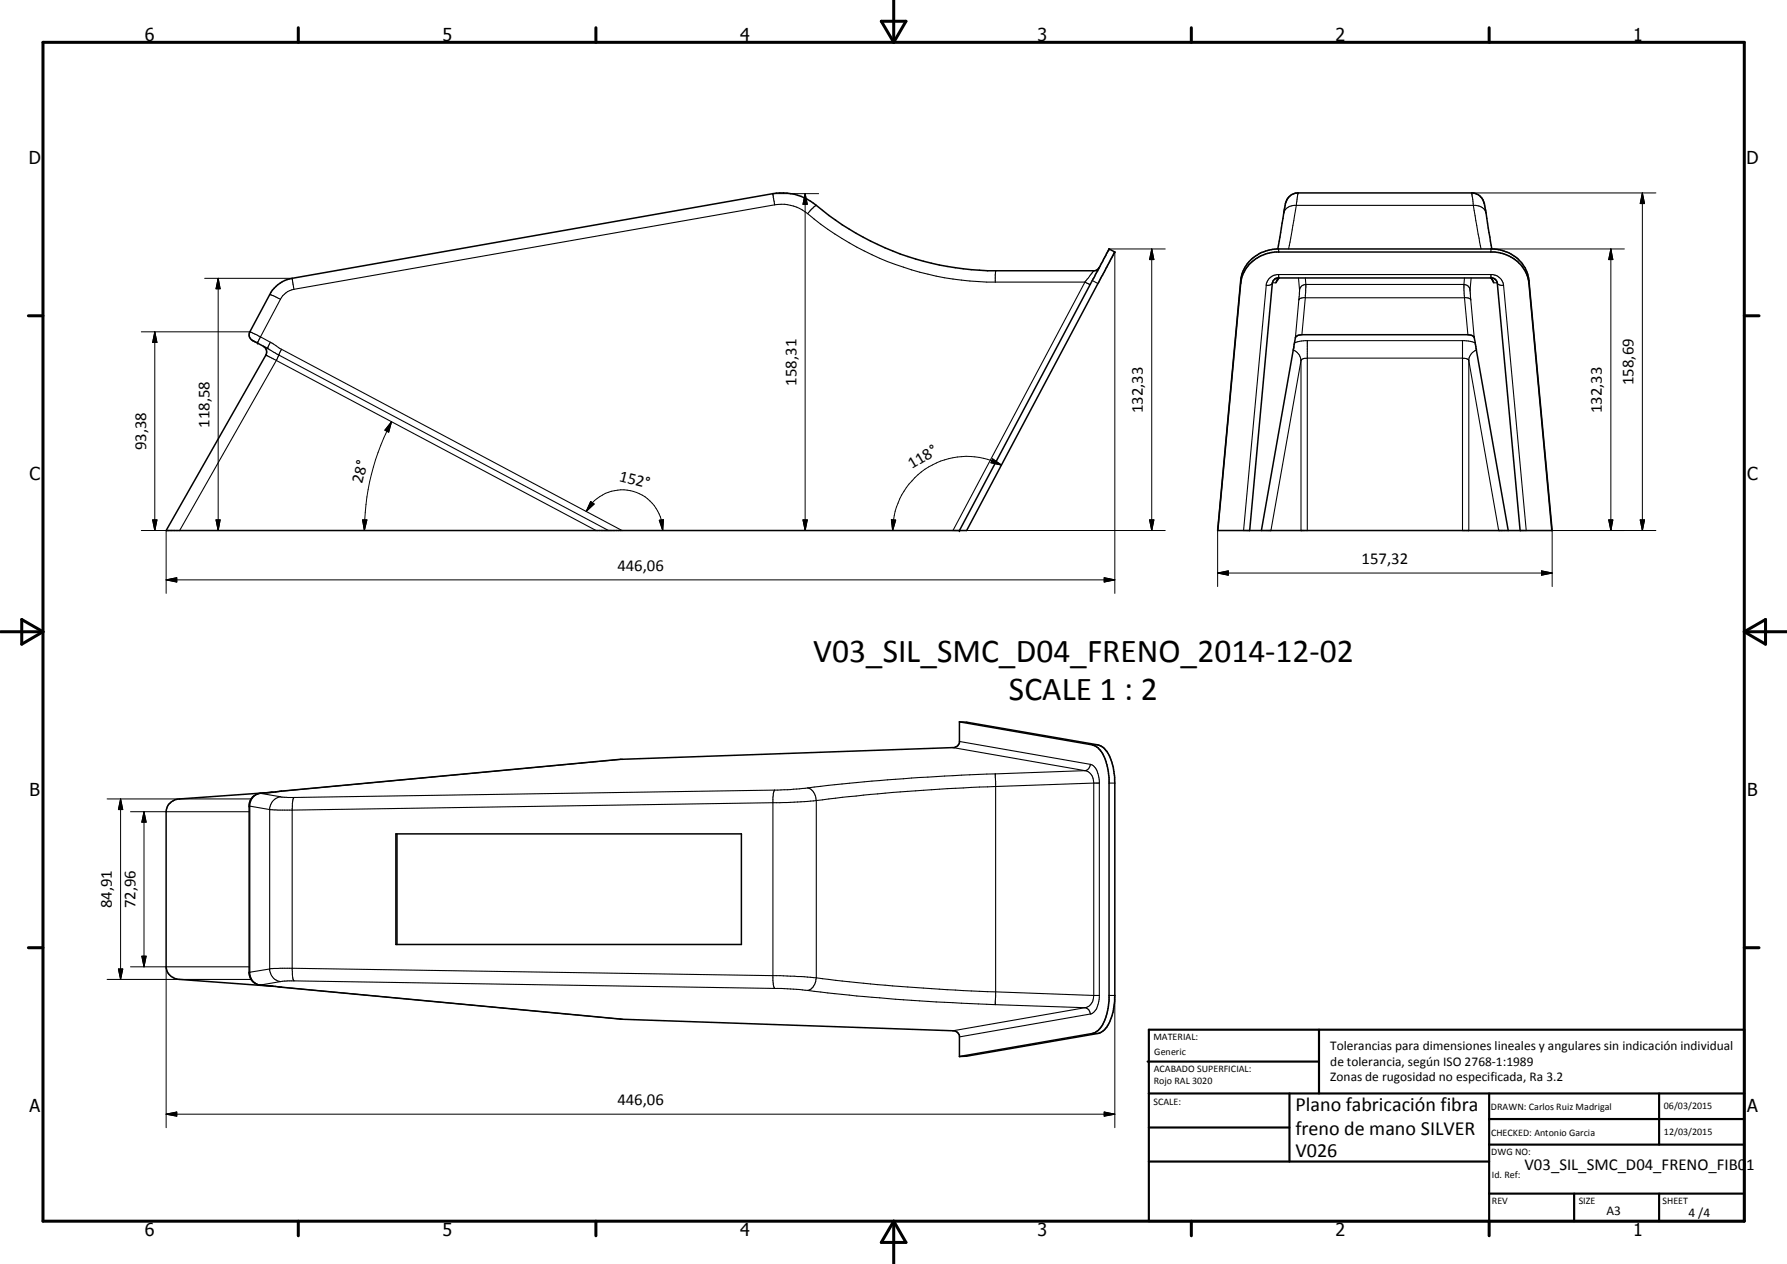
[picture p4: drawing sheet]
<svg xmlns="http://www.w3.org/2000/svg" width="420mm" height="297mm" viewBox="0 0 420 297" stroke-linecap="round" stroke-linejoin="round" font-family="sans-serif">
<g fill="none" stroke="#000" stroke-width=".35">
<path d="M262.1 59.2h.1M262.1 59.2l-34.8 65.5h-188.2l23.4-41.3a1.55 1.55 0 0 0-.6-2M262.1 59.2l-1.3-.7-35.2 66.2M300.4 58.5l1.7-9.8a3.3 3.3 0 0 1 2.9-3.4h41.2a3.5 3.5 0 0 1 3 3.8l1.6 9.4M258.5 62.8l-.6 .6-.5 .2h-25.2a65.8 65.8 0 0 1-40.9-15.8 12.2 12.2 0 0 0-9.6-2.3l-113 19.9a7.3 7.3 0 0 0-5.3 3.9l-4.7 8.7a1.49 1.49 0 0 0 .6 2M293.7 61.5a9.1 9.1 0 0 1 6.5-3h50.8a8.5 8.5 0 0 1 8.5 7.4l5.4 58.8h-78.6l5.4-58.8 .6-2.3zM300.8 65.3l-.4 .4M350.4 65.3l.4 .4M59.3 80h.1M59.4 80l3.5 1.9M286.3 124.7l5.4-58.1a8.6 8.6 0 0 1 8.1-7.4h51.7a8.5 8.5 0 0 1 8 7.4l5.4 58.1M293.8 124.7l5.4-58.4a1.26 1.26 0 0 1 1.2-1h50.4a1.45 1.45 0 0 1 1.2 1.2l5.4 58.2"/>
<path d="M296.6 124.7l7.6-43.3 .5-2.3 .6-.3 .8-.1h39a1.49 1.49 0 0 1 1.5 .6l8 45.4M225.6 169.6l1.7 .1 30.8 5.3a4.6 4.6 0 0 1 2.9 2.9l.8 2.6 .3 3.5v49.9l-.3 3.5-.8 2.6a4.3 4.3 0 0 1-2.9 2.9l-30.8 5.3-1.7 .1M225.6 169.6l31.2 5.4 1.3 .7a9.7 9.7 0 0 1 2.6 6.5l.1 53a14.1 14.1 0 0 1-1.6 5.6l-.9 1.3-1.5 .8-31.2 5.4M225.6 169.6v4.9l-.3 .5a1.46 1.46 0 0 1-1.2 .7l-78.2 2.7-84.8 8a2.9 2.9 0 0 0-2.5 2.7v39.7a2.85 2.85 0 0 0 2.5 2.7l85.2 8 77.8 2.7a1.53 1.53 0 0 1 1.5 1.2v4.9M64.2 186.2l-22 1.5a3.3 3.3 0 0 0-3.1 3.1v36.4a3.2 3.2 0 0 0 3.1 3l22 1.6M93.1 196h81.2v26h-81.2zM93.3 196v26"/>
</g>
<g fill="#000">
<circle cx="260.8" cy="58.5" r=".18"/>
<circle cx="262.1" cy="59.2" r=".18"/>
<circle cx="300.4" cy="65.7" r=".18"/>
<circle cx="225.6" cy="124.7" r=".18"/>
</g>
<g fill="none" stroke="#000" stroke-width=".25">
<path d="M181.7 45.5l.4 2.6M182.1 48.1a9.9 9.9 0 0 1 7.8 2.1M182.1 48.1l-113 19.9M189.9 50.2a68.2 68.2 0 0 0 42.1 16.1h23.1M191.9 48.3l-.6 .3-1.4 1.6M300.6 58.5v.7M301.8 50.1a2.47 2.47 0 0 1 2.6-1.8h42.4a2.53 2.53 0 0 1 2.6 1.8M305.3 45.3l-2.3 13.2M346 45.3h.1M346 45.3l2.2 13.2M350.6 58.5v.7M58.7 78h.1"/>
<path d="M58.7 78l2.5 1.2M61.2 79.2l2.4 1.2M61.2 79.2l-.6 1.4M63.4 69.2l2.5 1.1M63.4 69.2v.1M65.9 70.3l-4.7 8.9M68.7 65.4h.1M68.7 65.4l.4 2.6M69.1 68l-.5 .1a4.5 4.5 0 0 0-2.7 2.2M234.1 63.6l-.1 2.7M255.1 66.3l1.3 .5M255.1 66.3l-31 58.4"/>
<path d="M256.8 65.9l1.3 .7M257.2 63.6l-2.1 2.7M291.7 65.9v.7M297.7 67.1l-5.3 57.6M297.7 67.1v-.3a2.99 2.99 0 0 1 2.7-2.3h50.4a2.89 2.89 0 0 1 2.7 2.6M299.2 66.5l-.5 .4-1 .2M299.2 66.5h.8M300.5 65.6l-.5 .9M300.6 64.5v.8M300.8 65.3l-.5 .4-.3 .8M305.3 65.3l.3 2.9M305.4 70.5l-.8 8.8"/>
<path d="M305.6 68.2l-.2 2.3M306.9 70h37.4M306.9 70l-.8 8.7M306.9 70l-1 .1-.5 .4M306.9 65.3l.1 1.5M307 66.8h37.2M307 66.8l-.1 3.2M307 66.8a1.45 1.45 0 0 0-1.4 1.4M344.2 66.8a1.45 1.45 0 0 1 1.4 1.4M344.2 66.8l.1 3.2M344.3 70a1.29 1.29 0 0 1 1.5 .5M344.3 70l.8 8.7"/>
<path d="M344.3 65.3l-.1 1.5M345.6 68.2l.2 2.3M345.8 70.5l.8 8.8M345.9 65.3l-.3 2.9M350.5 65.3l.4 .4 .3 .8M350.6 64.5v.8M350.7 65.6l.5 .9M351.2 66.5h.8a1.1 1.1 0 0 0 1.5 .6M353.5 67.1l5.3 57.6M359.5 65.9v.7M60.6 80.6h.1M62.5 83.4h.1"/>
<path d="M62.5 83.4l2.5 1.3M63.6 80.4l2.6 1.7M63.6 80.4l-.7 1.5 2.7 1.5M65 84.7l75.2 40M65 84.7l-22.8 40M65.6 83.4l77.5 41.3M65.6 83.4l-.6 1.3M66.2 82.1l80.1 42.6M66.2 82.1l-.6 1.3M304.1 82.3a2.74 2.74 0 0 1 1.8 2.5M304.4 80.6l2.5-.5h37.4l2.6 .5M305.9 84.8l.1-.3 .6-.3h.8h36.5l1.3 .3 7.2 40.2"/>
<path d="M305.9 84.8l-7.1 39.9M305.9 84.8v39.9M307.4 80.1v44.6M343.9 80.1v44.6M347.1 82.3l-1.2 .8-.6 1.3v40.3M146.3 178.4l-80.1 7.5M224.1 175.7l31 5.4M225.6 174.2l30.8 5.4M256.4 179.6l-.3 .8a1.18 1.18 0 0 1-1 .7M256.4 179.6a3.2 3.2 0 0 1 1.9 3l.2 1v50.8a4.3 4.3 0 0 1-1.9 3.9h-.2M256.8 175h1.3M39.1 190.8h19.5"/>
<path d="M42.2 187.7h16.8M58.6 189.4h.1M61.1 186.4h.1M61.2 186.4l4.7 .8M61.2 186.4a2.88 2.88 0 0 0-2.5 2.6v39.9a2.88 2.88 0 0 0 2.5 2.6M63.5 186.2h.1M63.6 186.2l-2.4 .2M65.9 187.2a3.1 3.1 0 0 0-2.5 2.7v38.2a2.98 2.98 0 0 0 2.5 2.6M65.9 187.2l3.2 .2M66.1 185.9h.1M66.2 185.9l-2.6 .3M69.1 187.4l-.3 .9-.1 1.7v37.9l.1 1.8 .3 .8"/>
<path d="M182.1 185.7l-.3 .8-.1 1v42.9l.1 1 .3 .9M182.1 185.7l-113 1.7M189.9 185.2l-7.8 .5M189.9 185.2a3.1 3.1 0 0 1 2 2.9M191.9 188.1l-8.5 .5-114.7 1.8-5-.1-5.1-.9M191.9 188.1v41.7M234 181.9v54.2M234 181.9a536.2 536.2 0 0 0-41 2.9l-3.1 .4M255.1 181.1a2.72 2.72 0 0 1 2.1 2.9M255.1 181.1l-21.1 .8M257.2 184h1.3M257.2 184v49.9"/>
<path d="M257.2 184l-34.5 1.3-18 1.4-12.8 1.4M260.8 184h1.3M39.1 227.2h19.5M42.2 230.2h16.8M58.6 228.5h.1M58.6 228.5l5.1-.9 5-.1 114.7 1.8 8.5 .5M61.1 231.5h.1M61.2 231.5l2.4 .2M63.5 231.7h.1M63.6 231.7l2.6 .3M65.9 230.7l-4.7 .8M66.1 232h.1"/>
<path d="M66.2 232l80.1 7.5M69.1 230.5l113 1.8M69.1 230.5l-3.2 .2M182.1 232.3l7.8 .4M189.9 232.7l13.3 1.5a555.3 555.3 0 0 0 30.8 1.9M191.9 229.8l9.4 1.1a548.1 548.1 0 0 0 30.9 2.1l25 .9M191.9 229.8a3.1 3.1 0 0 1-2 2.9M234 236.1l21.1 .7M255.1 236.8a1.46 1.46 0 0 1 1.3 1.5M255.1 236.8l-31 5.4M256.4 238.3l-30.8 5.4M257.2 233.9h1.3"/>
<path d="M257.2 233.9a2.71 2.71 0 0 1-2.1 2.9M260.8 233.9h1.3M256.8 242.9h1.3"/>
</g>
<g fill="none" stroke="#000" stroke-width=".71">
<path d="M10.1 9.9h400v277.1h-400zM70.1 6.5v3.4M140.1 6.5v3.4M207.2 5h5.8l-2.9 4.9zM210.1 0v9.9M280.1 6.5v3.4M350.1 6.5v3.4M6.7 74.2h3.4M410.1 74.2h3.5M.1 148.5h10M5.1 145.6l5 2.9-5 2.9zM410.1 148.5h10"/>
<path d="M410.1 148.5l5-2.9v5.8zM6.7 222.7h3.4M410.1 222.7h3.5M70.1 287v3.4M140.1 287v3.4M210.1 287v10M210.1 287l2.9 5h-5.8zM280.1 287v3.4M350.1 287v3.4"/>
</g>
<g fill="none" stroke="#000" stroke-width=".51">
<path d="M269.8 249.5h40.3M270.1 242h140v45h-140zM270.1 257h140M303.2 257v16M310.1 242v15M350.1 257v30M390.1 257v12M270.1 265h33.1M270.1 273h80M350.1 269h60M350.1 263h60M350.1 280.5h60"/>
<path d="M370.1 280.5v6.5M390.1 280.5v6.5"/>
</g>
<g fill="none" stroke="#000" stroke-width=".24">
<path d="M181.7 45.5h10.8M189.3 45.5l.5 2.5h-1zM189.3 45.5v79.2M260.8 58.5h13.2M262.1 59.2v80.2M270.8 58.5l.5 2.5h-1zM270.8 58.5v66.2M346 45.3h43.3M350.6 58.5h31.3M378.7 58.5l.5 2.5h-1zM378.7 58.5v66.2M386.2 45.3l.5 2.5h-1.1z"/>
<path d="M386.2 45.3v79.4M33.2 78h25.5M36.4 78l.5 2.5h-1zM36.4 78v46.7M48.1 65.4h20.6M51.3 65.4l.5 2.5h-1zM51.3 65.4v59.3M92.1 99.1l-.7 2.5-.9-.5zM92.1 99.1a55.4 55.4 0 0 0-6.4 25.6M138.9 117.9l.8 .5-1.9 1.8zM233.4 107.8l2.1 1.5-2.5-.5zM235.5 109.3a17.4 17.4 0 0 0-25.6 15.4"/>
<path d="M33.2 124.7h9M35.9 122.2h1l-.5 2.5zM39.1 136.3l2.5-.5v1zM39.1 136.3h223M39.1 124.7v14.7M50.8 122.2h1l-.5 2.5zM85.2 122.2h1.1l-.6 2.5zM137.8 120.2a9.9 9.9 0 0 1 8.2-5.1 9.5 9.5 0 0 1 9.5 7.1l.3 2.5M155 122.3l1-.2-.2 2.6zM188.8 122.2h1l-.5 2.5zM209.6 122.1l1 .1-.7 2.5zM224.1 124.7h49.9"/>
<path d="M259.6 135.8l2.5 .5-2.5 .5zM270.3 122.2h1l-.5 2.5zM286.3 134.7l2.5-.5v1zM286.3 134.7h78.6M286.3 124.7v13.1M343.9 124.7h45.4M362.4 134.2l2.5 .5-2.5 .5zM364.9 124.7v13.1M378.2 122.2h1l-.5 2.5zM385.6 122.2h1.1l-.5 2.5zM25.2 187.7h17M28.4 187.7l.5 2.5h-1.1z"/>
<path d="M28.4 187.7v42.5M30.7 190.8h8.4M33.9 190.8l.5 2.4h-1.1zM33.9 190.8v36.4M25.2 230.2h17M27.8 227.7h1.1l-.5 2.5zM30.7 227.2h8.4v37.8M33.3 224.7h1.1l-.5 2.5zM262.1 233.9v31.1M39.1 261.8l2.5-.5v1zM39.1 261.8h223M259.6 261.3l2.5 .5-2.5 .5z"/>
</g>
<g fill="#000">
<path d="M189.3 45.5l.5 2.5h-1zM386.2 45.3l.5 2.5h-1.1zM51.3 65.4l.5 2.5h-1zM270.8 58.5l.5 2.5h-1zM378.7 58.5l.5 2.5h-1zM36.4 78l.5 2.5h-1zM92.1 99.1l-.7 2.5-.9-.5zM138.9 117.9l.8 .5-1.9 1.8zM233.4 107.8l2.1 1.5-2.5-.5zM35.9 122.2h1l-.5 2.5zM39.1 136.3l2.5-.5v1zM50.8 122.2h1l-.5 2.5z"/>
<path d="M85.2 122.2h1.1l-.6 2.5zM155 122.3l1-.2-.2 2.6zM188.8 122.2h1l-.5 2.5zM209.6 122.1l1 .1-.7 2.5zM259.6 135.8l2.5 .5-2.5 .5zM270.3 122.2h1l-.5 2.5zM286.3 134.7l2.5-.5v1zM362.4 134.2l2.5 .5-2.5 .5zM378.2 122.2h1l-.5 2.5zM385.6 122.2h1.1l-.5 2.5zM28.4 187.7l.5 2.5h-1.1zM33.9 190.8l.5 2.4h-1.1z"/>
<path d="M27.8 227.7h1.1l-.5 2.5zM33.3 224.7h1.1l-.5 2.5zM39.1 261.8l2.5-.5v1zM259.6 261.3l2.5 .5-2.5 .5z"/>
</g>
<g font-size="7.9">
<text x="191.2" y="155.6">V03_SIL_SMC_D04_FRENO_2014-12-02</text>
<text x="237.2" y="164.5">SCALE 1 : 2</text>
</g>
<g font-size="4.7">
<text x="304.6" y="261.2">Plano fabricación fibra</text>
<text x="304.6" y="266.6">freno de mano SILVER</text>
<text x="304.6" y="272">V026</text>
</g>
<g font-size="4.2">
<text x="34" y="9.6">6</text>
<text x="104" y="9.6">5</text>
<text x="174" y="9.6">4</text>
<text x="244" y="9.6">3</text>
<text x="314" y="9.6">2</text>
<text x="384" y="9.6">1</text>
<text x="6.8" y="38.7">D</text>
<text x="410.6" y="38.7">D</text>
<text x="7" y="112.9">C</text>
<text x="410.8" y="112.9">C</text>
<text x="7" y="187.1">B</text>
<text x="410.8" y="187.1">B</text>
<text x="7" y="261.4">A</text>
<text x="410.8" y="261.4">A</text>
<text x="34" y="290.4">6</text>
<text x="104" y="290.4">5</text>
<text x="174" y="290.4">4</text>
<text x="244" y="290.4">3</text>
<text x="314" y="290.4">2</text>
<text x="384" y="290.4">1</text>
</g>
<g font-size="3.9">
<text x="187.3" y="90.6" transform="rotate(-90 187.3 90.6)">158,31</text>
<text x="384.1" y="90.5" transform="rotate(-90 384.1 90.5)">158,69</text>
<text x="49.2" y="100.5" transform="rotate(-90 49.2 100.5)">118,58</text>
<text x="268.7" y="97.1" transform="rotate(-90 268.7 97.1)">132,33</text>
<text x="376.6" y="97.1" transform="rotate(-90 376.6 97.1)">132,33</text>
<text x="34.4" y="105.8" transform="rotate(-90 34.4 105.8)">93,38</text>
<text x="85.2" y="113.7" transform="rotate(-76 85.2 113.7)">28°</text>
<text x="145.4" y="113" transform="rotate(14 145.4 113)">152°</text>
<text x="214.4" y="110.3" transform="rotate(-31 214.4 110.3)">118°</text>
<text x="145.1" y="134.2">446,06</text>
<text x="320.1" y="132.6">157,32</text>
<text x="26.3" y="213.5" transform="rotate(-90 26.3 213.5)">84,91</text>
<text x="31.8" y="213.5" transform="rotate(-90 31.8 213.5)">72,96</text>
<text x="145.1" y="259.8">446,06</text>
<text x="358.5" y="275">V03_SIL_SMC_D04_FRENO_FIB01</text>
</g>
<g font-size="3.1">
<text x="312.7" y="246.8">Tolerancias para dimensiones lineales y angulares sin indicación individual</text>
<text x="312.7" y="250.4">de tolerancia, según ISO 2768-1:1989</text>
<text x="312.7" y="254">Zonas de rugosidad no especificada, Ra 3.2</text>
<text x="377.7" y="285.6">A3</text>
<text x="397" y="285.9">4 /4</text>
</g>
<g font-size="2.4">
<text x="271.2" y="244.4">MATERIAL:</text>
<text x="271.3" y="252">ACABADO SUPERFICIAL:</text>
<text x="271.4" y="247.9">Generic</text>
<text x="271.3" y="254.6">Rojo RAL 3020</text>
<text x="271.2" y="259.7">SCALE:</text>
<text x="350.6" y="260.8">DRAWN: Carlos Ruiz Madrigal</text>
<text x="391.2" y="260.6">06/03/2015</text>
<text x="350.6" y="267">CHECKED: Antonio Garcia</text>
<text x="391.2" y="266.7">12/03/2015</text>
<text x="350.6" y="271.4">DWG NO:</text>
<text x="350.8" y="276.9">Id. Ref:</text>
<text x="350.8" y="282.8">REV</text>
<text x="371.2" y="282.9">SIZE</text>
<text x="390.9" y="282.9">SHEET</text>
</g>
</svg>
